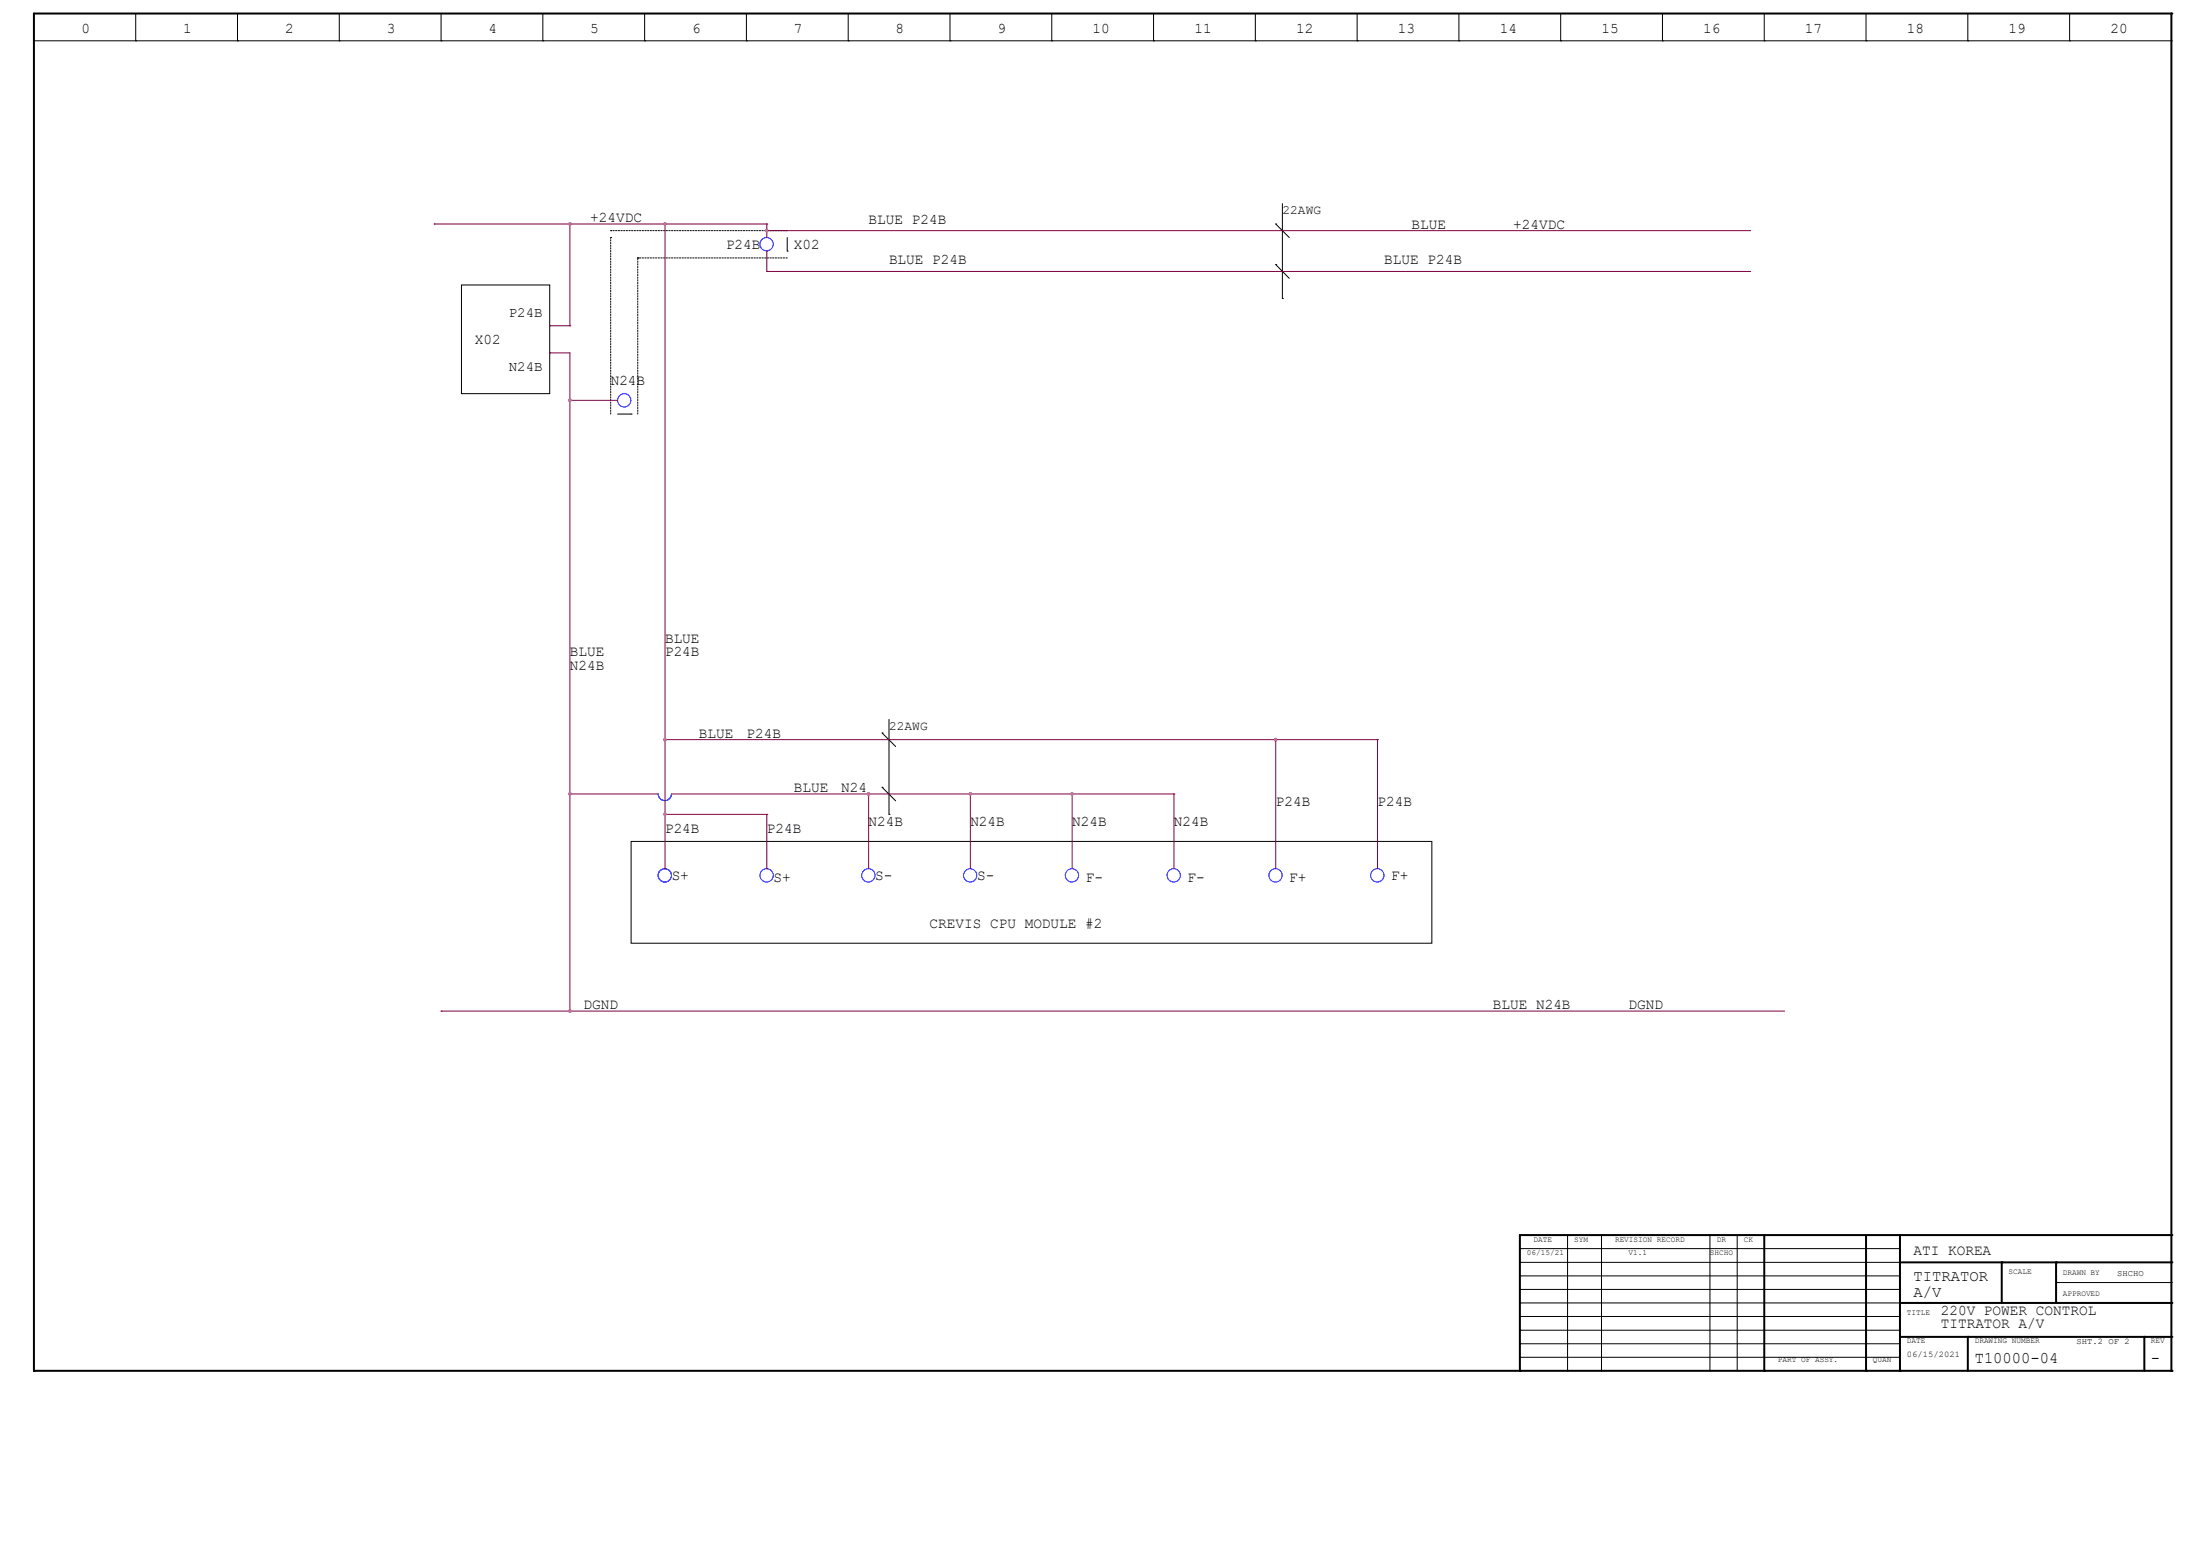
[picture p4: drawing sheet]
<svg xmlns="http://www.w3.org/2000/svg" width="420mm" height="297mm" viewBox="0 0 420 297" stroke-linecap="round" stroke-linejoin="round" font-family="sans-serif">
<g fill="none" stroke="#000" stroke-width=".19">
<path d="M6.5 7.8h408M25.9 7.8h.1M25.9 2.6v5.2M45.3 7.8h.1M45.3 2.6v5.2M64.8 7.8h.1M64.8 2.6v5.2M84.2 7.8h.1M84.2 2.6v5.2M103.6 7.8h.1M103.6 2.6v5.2M123.1 7.8h.1"/>
<path d="M123.1 2.6v5.2M142.5 7.8h.1M142.5 2.6v5.2M161.9 7.8h.1M161.9 2.6v5.2M181.4 7.8h.1M181.4 2.6v5.2M200.8 7.8h.1M200.8 2.6v5.2M220.2 7.8h.1M220.2 2.6v5.2M239.6 7.8h.1"/>
<path d="M239.6 2.6v5.2M259.1 7.8h.1M259.1 2.6v5.2M278.5 7.8h.1M278.5 2.6v5.2M297.9 7.8h.1M297.9 2.6v5.2M317.4 7.8h.1M317.4 2.6v5.2M336.8 7.8h.1M336.8 2.6v5.2M356.2 7.8h.1"/>
<path d="M356.2 2.6v5.2M375.7 7.8h.1M375.7 2.6v5.2M395.1 7.8h.1M395.1 2.6v5.2M414.5 7.8h.1M244.8 38.9v18.1M88.1 54.4h16.8v20.7h-16.8zM150.3 47.9h.1M150.3 45.3v2.6M243.5 42.8h.1M243.5 50.5h.1"/>
<path d="M243.5 42.8l2.6 2.5M243.5 50.5l2.6 2.6M244.8 57h.1M117.9 79h2.6M120.5 79h.1M168.4 139.9h.1M168.4 139.9l2.6 2.6M169.7 137.3v18.1M168.4 150.3h.1M168.4 150.3l2.6 2.6M169.7 155.4h.1M120.5 160.6h152.8v19.4h-152.8z"/>
<path d="M290.2 238.3h.1M290.2 238.3h72.5M299.3 235.8v25.9M305.7 235.8v25.9M326.4 235.8v25.9M331.6 235.8v25.9M290.2 241h.1M290.2 243.5h.1M290.2 246.1h.1M290.2 248.7h.1M290.2 251.3h.1M290.2 253.9h.1"/>
<path d="M290.2 256.5h.1M290.2 259.1h.1M290.2 241h72.5M290.2 243.5h72.5M290.2 246.1h72.5M290.2 248.7h72.5M290.2 251.3h72.5M290.2 253.9h72.5M290.2 256.5h72.5M290.2 259.1h72.5M392.5 244.8h22M414.5 244.8h.1"/>
<path d="M299.3 261.7h.1M305.7 261.7h.1M326.4 261.7h.1M331.6 261.7h.1"/>
</g>
<path d="M6.5 2.6h408v259.1h-408zM336.8 235.8v25.9M356.2 235.8v25.9M362.7 235.8v25.9M414.5 235.8h-124.3v25.9M362.7 241h51.8M362.7 248.7h51.8M362.7 255.2h51.8M375.7 255.2v6.5M382.1 241v7.7M392.5 241v7.7M409.4 255.2v6.5" fill="none" stroke="#000" stroke-width=".38"/>
<g fill="#000">
<circle cx="414.5" cy="2.6" r=".19"/>
<circle cx="414.5" cy="235.8" r=".19"/>
<circle cx="375.7" cy="255.2" r=".19"/>
<circle cx="382.1" cy="241" r=".19"/>
<circle cx="392.5" cy="241" r=".19"/>
<circle cx="409.4" cy="255.2" r=".19"/>
<circle cx="414.5" cy="241" r=".19"/>
<circle cx="414.5" cy="248.7" r=".19"/>
<circle cx="414.5" cy="255.2" r=".19"/>
<circle cx="6.5" cy="261.7" r=".19"/>
<circle cx="290.2" cy="261.7" r=".19"/>
<circle cx="336.8" cy="261.7" r=".19"/>
<circle cx="356.2" cy="261.7" r=".19"/>
<circle cx="362.7" cy="261.7" r=".19"/>
<circle cx="414.5" cy="261.7" r=".19"/>
</g>
<path d="M116.6 45.3h.1M116.6 44h.1M121.8 49.2h.1M150.3 49.2h-28.5M150.3 44h-33.7M116.6 79v-33.7M121.8 79v-29.8" fill="none" stroke="#000" stroke-width=".19" stroke-dasharray=".3 .3"/>
<g fill="none" stroke="#00f" stroke-width=".19">
<path d="M125.6 151.6a1.28 1.28 0 0 0 1.4 1.2 1.27 1.27 0 0 0 1.2-1.2"/>
<circle cx="146.3" cy="46.6" r="1.27"/>
<circle cx="119.2" cy="76.4" r="1.27"/>
<circle cx="126.9" cy="167.1" r="1.27"/>
<circle cx="146.3" cy="167.1" r="1.27"/>
<circle cx="165.8" cy="167.1" r="1.27"/>
<circle cx="185.2" cy="167.1" r="1.27"/>
<circle cx="204.6" cy="167.1" r="1.27"/>
<circle cx="224.1" cy="167.1" r="1.27"/>
<circle cx="243.5" cy="167.1" r="1.27"/>
<circle cx="262.9" cy="167.1" r="1.27"/>
</g>
<g fill="none" stroke="#800040" stroke-width=".19">
<path d="M82.9 42.8h.1M82.9 42.8h63.5M108.8 42.8h.1M108.8 42.8v19.4M127 42.8h.1M127 42.8v123M146.4 51.8h.1M146.4 44h.1M146.4 47.9h.1M146.4 42.8h.1M146.4 51.8h187.8M146.4 42.8v2.5"/>
<path d="M146.4 47.9v3.9M146.4 44h187.8M104.9 62.2h.1M104.9 67.4h.1M104.9 67.4h3.9v125.6M104.9 62.2h3.9M108.8 76.4h.1M108.8 62.2h.1M108.8 76.4h9.1M108.8 151.6h.1M108.8 151.6h16.8M127 141.2h.1"/>
<path d="M127 155.4h.1M127 141.2h136M127 155.4h19.4M128.2 151.6h95.9M146.4 155.4h.1M146.4 155.4v10.4M165.8 151.6h.1M165.8 151.6v14.2M185.3 151.6h.1M185.3 151.6v14.2M204.7 151.6h.1M204.7 151.6v14.2"/>
<path d="M224.1 151.6h.1M224.1 151.6v14.2M243.5 141.2h.1M243.5 141.2v24.6M263 141.2h.1M263 141.2v24.6M127 165.8h.1M146.4 165.8h.1M84.2 193h.1M84.2 193h256.5M108.8 193h.1"/>
</g>
<g fill="#f0f" stroke="#f0f" stroke-width=".19">
<circle cx="108.8" cy="42.7" r=".25"/>
<circle cx="108.8" cy="151.5" r=".25"/>
<circle cx="108.8" cy="76.4" r=".25"/>
<circle cx="126.9" cy="42.7" r=".24"/>
<circle cx="108.8" cy="193" r=".25"/>
<circle cx="146.4" cy="44" r=".24"/>
<circle cx="243.5" cy="141.2" r=".24"/>
<circle cx="126.9" cy="141.2" r=".24"/>
<circle cx="165.8" cy="151.5" r=".24"/>
<circle cx="185.2" cy="151.5" r=".24"/>
<circle cx="204.6" cy="151.5" r=".24"/>
<circle cx="126.9" cy="155.4" r=".24"/>
</g>
<g font-size="3.1">
<text x="377" y="260.2">T10000-04</text>
<text x="410.6" y="260.2">-</text>
</g>
<g font-size="3">
<text x="365.3" y="244.6">TITRATOR</text>
<text x="365.3" y="247.6">A/V</text>
</g>
<g font-size="2.8">
<text x="15.5" y="6.4">0</text>
<text x="35" y="6.4">1</text>
<text x="54.4" y="6.4">2</text>
<text x="73.8" y="6.4">3</text>
<text x="93.3" y="6.4">4</text>
<text x="112.7" y="6.4">5</text>
<text x="132.1" y="6.4">6</text>
<text x="151.6" y="6.4">7</text>
<text x="171" y="6.4">8</text>
<text x="190.4" y="6.4">9</text>
<text x="208.6" y="6.4">10</text>
<text x="228" y="6.4">11</text>
<text x="247.4" y="6.4">12</text>
<text x="266.9" y="6.4">13</text>
<text x="286.3" y="6.4">14</text>
<text x="305.7" y="6.4">15</text>
<text x="325.2" y="6.4">16</text>
<text x="344.6" y="6.4">17</text>
<text x="364" y="6.4">18</text>
<text x="383.5" y="6.4">19</text>
<text x="402.9" y="6.4">20</text>
<text x="112.7" y="42.4">+24VDC</text>
<text x="138.6" y="47.6">P24B</text>
<text x="151.6" y="47.6">X02</text>
<text x="165.8" y="42.7">BLUE P24B</text>
<text x="269.5" y="43.7">BLUE</text>
<text x="288.9" y="43.7">+24VDC</text>
<text x="169.7" y="50.4">BLUE P24B</text>
<text x="264.2" y="50.4">BLUE P24B</text>
<text x="90.7" y="65.7">X02</text>
<text x="116.6" y="73.5">N24B</text>
<text x="108.8" y="125.3">BLUE</text>
<text x="127" y="122.7">BLUE</text>
<text x="127" y="125.3">P24B</text>
<text x="108.8" y="127.9">N24B</text>
<text x="133.4" y="140.8">BLUE</text>
<text x="142.5" y="140.8">P24B</text>
<text x="151.6" y="151.2">BLUE</text>
<text x="160.6" y="151.2">N24</text>
<text x="243.5" y="153.8">P24B</text>
<text x="263" y="153.8">P24B</text>
<text x="127" y="159">P24B</text>
<text x="146.4" y="159">P24B</text>
<text x="165.8" y="157.7">N24B</text>
<text x="185.2" y="157.7">N24B</text>
<text x="204.7" y="157.7">N24B</text>
<text x="224.1" y="157.7">N24B</text>
<text x="128.2" y="168.1">S+</text>
<text x="147.7" y="168.3">S+</text>
<text x="167.1" y="168.1">S-</text>
<text x="186.5" y="168.1">S-</text>
<text x="207.3" y="168.3">F-</text>
<text x="226.7" y="168.3">F-</text>
<text x="246.1" y="168.3">F+</text>
<text x="265.6" y="168.1">F+</text>
<text x="177.5" y="177.1">CREVIS CPU MODULE #2</text>
<text x="111.4" y="192.7">DGND</text>
<text x="285" y="192.7">BLUE N24B</text>
<text x="310.9" y="192.7">DGND</text>
<text x="365.3" y="239.6">ATI KOREA</text>
<text x="370.5" y="251">220V POWER CONTROL</text>
<text x="370.5" y="253.5">TITRATOR A/V</text>
</g>
<g font-size="2.7">
<text x="97.2" y="60.5">P24B</text>
<text x="97.2" y="70.8">N24B</text>
</g>
<g font-size="2.5">
<text x="244.8" y="40.8">22AWG</text>
<text x="169.7" y="139.3">22AWG</text>
</g>
<g font-size="1.7">
<text x="404.2" y="243.5">SHCHO</text>
<text x="396.4" y="256.5">SHT.2 OF 2</text>
<text x="364" y="259.1">06/15/2021</text>
</g>
<g font-size="1.5">
<text x="291.5" y="239.6">06/15/21</text>
<text x="292.8" y="237">DATE</text>
<text x="300.5" y="237">SYM</text>
<text x="308.3" y="237">REVISION RECORD</text>
<text x="310.9" y="239.6">V1.1</text>
<text x="326.4" y="239.6">SHCHO</text>
<text x="327.7" y="237">DR</text>
<text x="332.9" y="237">CK</text>
<text x="383.5" y="243.2">SCALE</text>
<text x="393.8" y="243.5">DRAWN BY</text>
<text x="364" y="251">TITLE</text>
<text x="393.8" y="247.4">APPROVED</text>
<text x="364" y="256.4">DATE</text>
<text x="377" y="256.4">DRAWING NUMBER</text>
<text x="410.6" y="256.4">REV</text>
<text x="339.4" y="260.1">PART OF ASSY.</text>
<text x="357.5" y="260.1">QUAN</text>
</g>
</svg>
